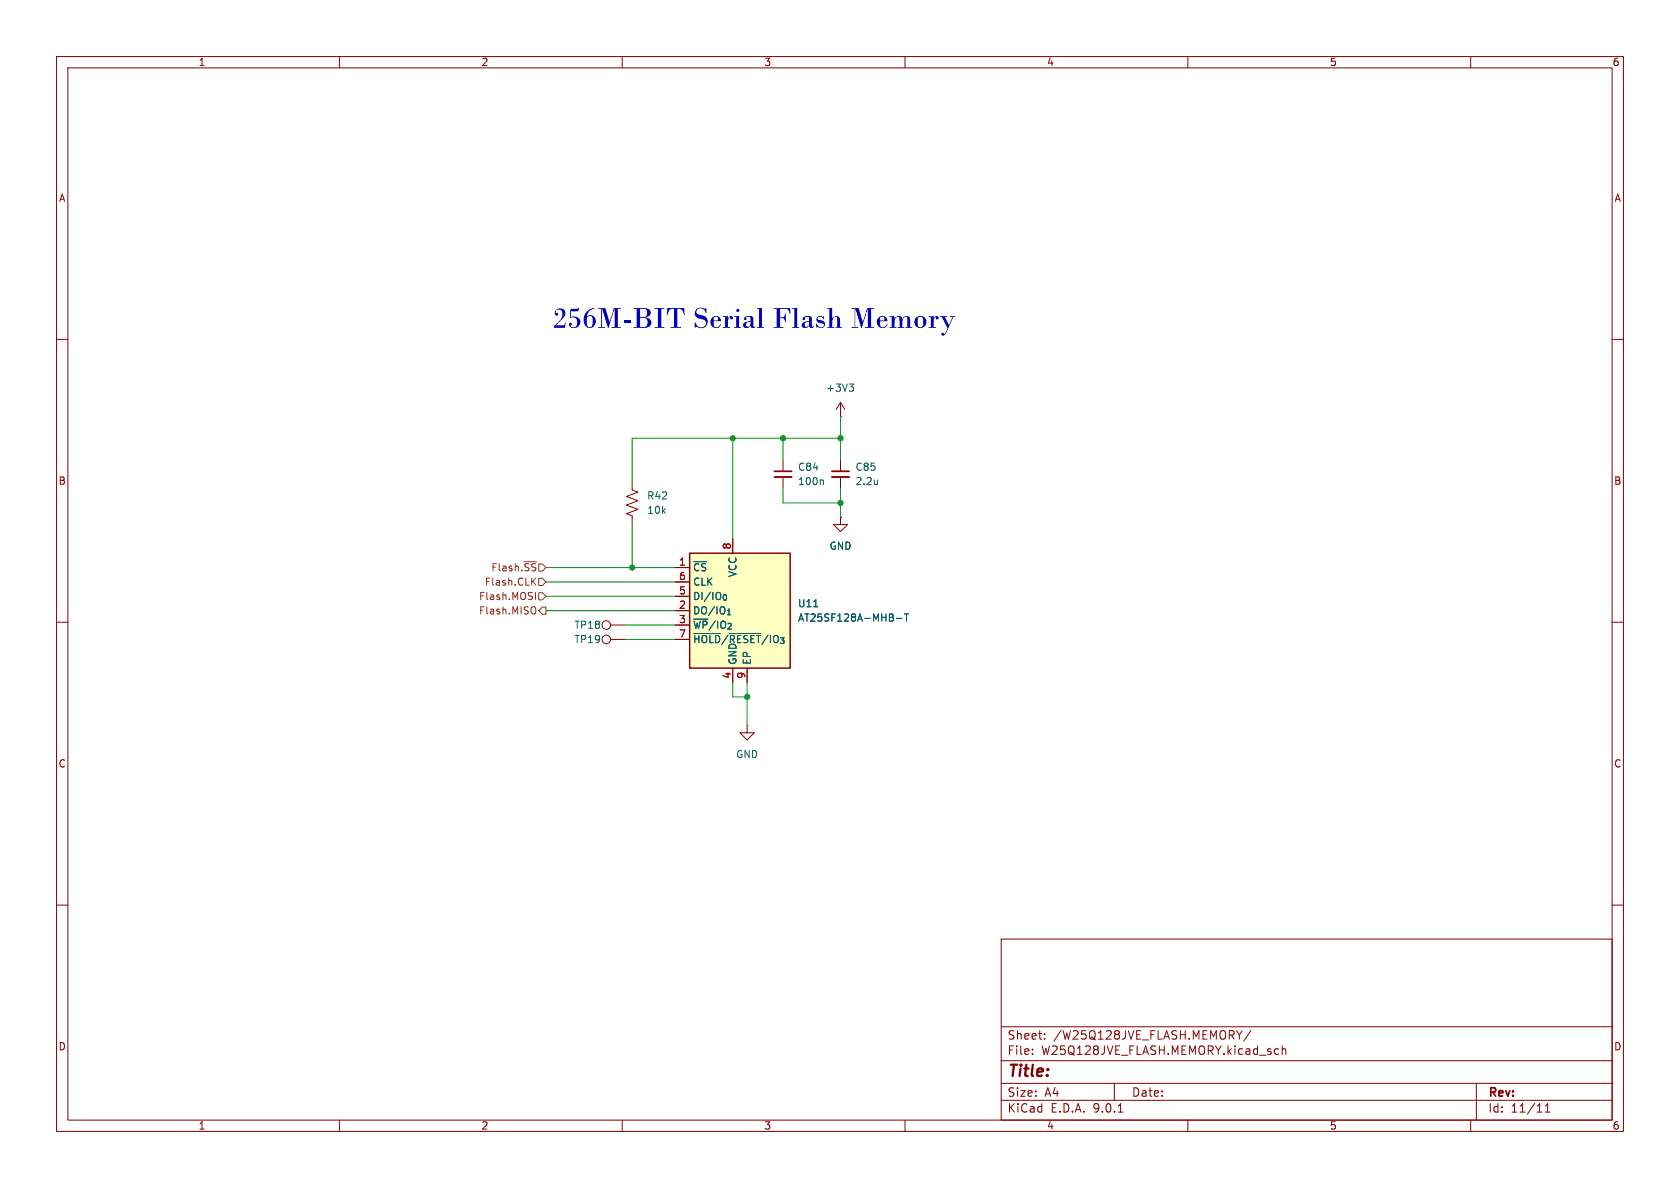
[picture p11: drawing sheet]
<svg xmlns="http://www.w3.org/2000/svg" width="297mm" height="210mm" viewBox="0 0 297 210" stroke-linecap="round" stroke-linejoin="round" font-family="sans-serif">
<g fill="none" stroke="#840000" stroke-width=".18">
<path d="M10 10h277v190h-277zM12 12h273v186h-273zM60 10v2M110 10v2M160 10v2M210 10v2M260 10v2M10 60h2M148.6 73.7h.1M148.6 71.1l-.8 1.3M148.6 71.1l.8 1.3M148.6 71.1v2.6"/>
<path d="M285 60h2M111.8 85.1v1.5l1 .4-2.1 .8 2.1 .7-2.1 .8 2.1 .7-2.1 .8 1.1 .4v1.5M138.4 81.3v2M138.4 84.3v2.1M148.6 91.4v1.3h1.3l-1.3 1.3-1.3-1.3h1.3M148.6 91.4h.1M148.6 81.3v2M148.6 84.3v2.1M10 110h2M107.9 113h2.6M107.9 110.5h2.6M285 110h2"/>
<path d="M132.1 128.3v1.2h1.2l-1.2 1.3-1.3-1.3h1.3M132.1 128.3h.1M10 160h2M177 166h108v32h-108zM285 160h2M60 198v2M110 198v2M160 198v2M177 194.5h108M177 191.5h108M177 187.5h108M177 181.5h108"/>
<path d="M182.5 186.3v.1M182.5 185.5v.1M184.7 183.6v.1M184.7 182.8v.1M197 191.5v3M197.7 196.6h.8M210 198v2M219.6 182.2l-.5 .8M221.2 182.1l-1.3 2M225.6 185.4l.4 .1M226 186.3l-.4 .1M226.7 185.5l.2-.1 .3 .1 .1 .9"/>
<path d="M226.7 184.9v1.5M260 198v2M261 191.5v6.5M273.2 196.6h.8M273.2 195.5l.4-.4v1.5"/>
<circle cx="107.2" cy="113" r=".76"/>
<circle cx="107.2" cy="110.5" r=".76"/>
</g>
<path d="M150.1 67.9h.8l-.4 .5M150.6 68.4l.3 .2v.3l-.3 .3M145.4 84.8l.2 .2v.7M155.1 84.8v.9M155.1 85.6h.1" fill="none" stroke="#006464" stroke-width=".18"/>
<path d="M136.9 83.3h3.1M147.1 83.3h3" fill="none" stroke="#840000" stroke-width=".3"/>
<path d="M136.9 84.3h3.1M147.1 84.3h3" fill="none" stroke="#840000" stroke-width=".33"/>
<path d="M121.9 97.8h17.8v20.3h-17.8z" fill="#ffffc2"/>
<path d="M121.9 97.8h17.8v20.3h-17.8z" fill="none" stroke="#840000" stroke-width=".25"/>
<path d="M129.5 95.3v2.5M148.6 91.4h.1M119.4 100.3h2.5M119.4 102.9h2.5M119.4 105.4h2.5M119.4 108h2.5M119.4 110.5h2.5M119.4 113h2.5M129.5 118.1v2.6M132.1 118.1v2.6" fill="none" stroke="#840000" stroke-width=".18"/>
<path d="M122.7 112h4.7M128.9 112h5.5M143.9 107.3h.7M158.5 109.3h1M159.9 108.5h.7M160.3 108.5v1.3" fill="none" stroke="#006464" stroke-width=".18"/>
<path d="M94.2 102.7l.5 .7M94.4 107.3h.1a.81 .81 0 0 1-.1 1.2M94.7 104.7v1.3M94.7 102.2l-.7 .7M95.2 102.2h.7l.6 .7-.6 .6h-.7zM95.2 104.8h.7l.6 .6-.6 .6h-.7zM95.9 107.3h.6v1.3h-.6l-.7-.6z" fill="none" stroke="#725600" stroke-width=".18"/>
<g fill="none" stroke="#009600" stroke-width=".18">
<path d="M129.5 77.5v17.8M138.4 77.5v3.8M148.6 77.5h-36.8v7.6M148.6 73.7v7.6M111.8 92.7v7.6M138.4 86.4v2.5h10.2M148.6 86.4v5M96.5 100.3h22.9M96.5 102.9h22.9M96.5 108h22.9M96.5 105.4h22.9M110.5 110.5h8.9"/>
<path d="M110.5 113h8.9M129.5 120.7v2.5h2.6M132.1 120.7v7.6"/>
</g>
<g fill="#009600" stroke="#009600" stroke-width=".18">
<circle cx="148.6" cy="77.5" r=".46"/>
<circle cx="132.1" cy="123.2" r=".46"/>
<circle cx="111.8" cy="100.3" r=".46"/>
<circle cx="129.5" cy="77.5" r=".46"/>
<circle cx="138.4" cy="77.5" r=".46"/>
<circle cx="148.6" cy="88.9" r=".46"/>
</g>
<text font-size="5.3" fill="#0000c2" x="97.7" y="59.6">256M-BIT SerialFlashMemory</text>
<text font-size="2.8" fill="#840000" x="178" y="190.9">Title:</text>
<g font-size="2.1" fill="#840000">
<text x="178" y="184">Sheet:</text>
<text x="186.2" y="184">/W25Q128JVE_FLASH.MEMORY/</text>
<text x="178" y="186.7">File:</text>
<text x="184.1" y="186.7">W25Q128JVE_FLASH.MEMORY.kicad_sch</text>
<text x="178" y="196.9">KiCad</text>
<text x="178" y="194.1">Size:</text>
<text x="184.7" y="194.1">A4</text>
<text x="185.7" y="196.9">E.D.A.</text>
<text x="193.3" y="196.9">9.0.1</text>
<text x="200" y="194.1">Date:</text>
<text x="263" y="194.3">Rev:</text>
<text x="263" y="196.9">Id:</text>
<text x="267.1" y="196.9">11/11</text>
</g>
<g font-size="1.8" fill="#840000">
<text x="35" y="11.9">1</text>
<text x="85" y="11.9">2</text>
<text x="135" y="11.9">3</text>
<text x="185" y="11.9">4</text>
<text x="235" y="11.9">5</text>
<text x="285" y="11.9">6</text>
<text x="10.3" y="35.9">A</text>
<text x="285.3" y="35.9">A</text>
<text x="10.3" y="85.9">B</text>
<text x="285.3" y="85.9">B</text>
<text x="10.3" y="135.9">C</text>
<text x="285.3" y="135.9">C</text>
<text x="10.3" y="185.9">D</text>
<text x="285.3" y="185.9">D</text>
<text x="35" y="199.9">1</text>
<text x="85" y="199.9">2</text>
<text x="135" y="199.9">3</text>
<text x="185" y="199.9">4</text>
<text x="235" y="199.9">5</text>
<text x="285" y="199.9">6</text>
</g>
<g font-size="1.8" fill="#006464">
<text x="145.9" y="69.4">+3V3</text>
<text x="141" y="83.4">C84</text>
<text x="151.1" y="83.4">C85</text>
<text x="114.3" y="88.5">R42</text>
<text x="141" y="86">100n</text>
<text x="151.1" y="86">2.2u</text>
<text x="114.3" y="91">10k</text>
<text x="122.4" y="101.2">~{CS}</text>
<text x="146.6" y="97.4">GND</text>
<text x="122.4" y="103.7">CLK</text>
<text x="122.4" y="106.3">DI/IO_{0}</text>
<text x="130.4" y="102.1" transform="rotate(-90 130.4 102.1)">VCC</text>
<text x="141" y="107.5">U11</text>
<text x="101.5" y="113.9">TP19</text>
<text x="101.5" y="111.4">TP18</text>
<text x="122.4" y="108.8">DO/IO_{1}</text>
<text x="122.4" y="111.4">~{WP}/IO_{2}</text>
<text x="122.4" y="113.9">~{HOLD}/~{RESET}/IO_{3}</text>
<text x="141" y="110.1">AT25SF128A-MHB-T</text>
<text x="130.4" y="117.6" transform="rotate(-90 130.4 117.6)">GND</text>
<text x="132.9" y="117.6" transform="rotate(-90 132.9 117.6)">EP</text>
<text x="130" y="134.2">GND</text>
</g>
<g font-size="1.8" fill="#725600">
<text x="86.8" y="101.2">Flash.~{SS}</text>
<text x="84.6" y="106.3">Flash.MOSI</text>
<text x="85.6" y="103.7">Flash.CLK</text>
<text x="84.6" y="108.8">Flash.MISO</text>
</g>
<g font-size="1.8" fill="#a90000">
<text x="119.9" y="100.1">1</text>
<text x="129.3" y="97.2" transform="rotate(-90 129.3 97.2)">8</text>
<text x="119.9" y="102.6">6</text>
<text x="119.9" y="105.2">5</text>
<text x="119.9" y="107.7">2</text>
<text x="119.9" y="110.2">3</text>
<text x="119.9" y="112.8">7</text>
<text x="129.3" y="120.1" transform="rotate(-90 129.3 120.1)">4</text>
<text x="131.8" y="120.1" transform="rotate(-90 131.8 120.1)">9</text>
</g>
</svg>
